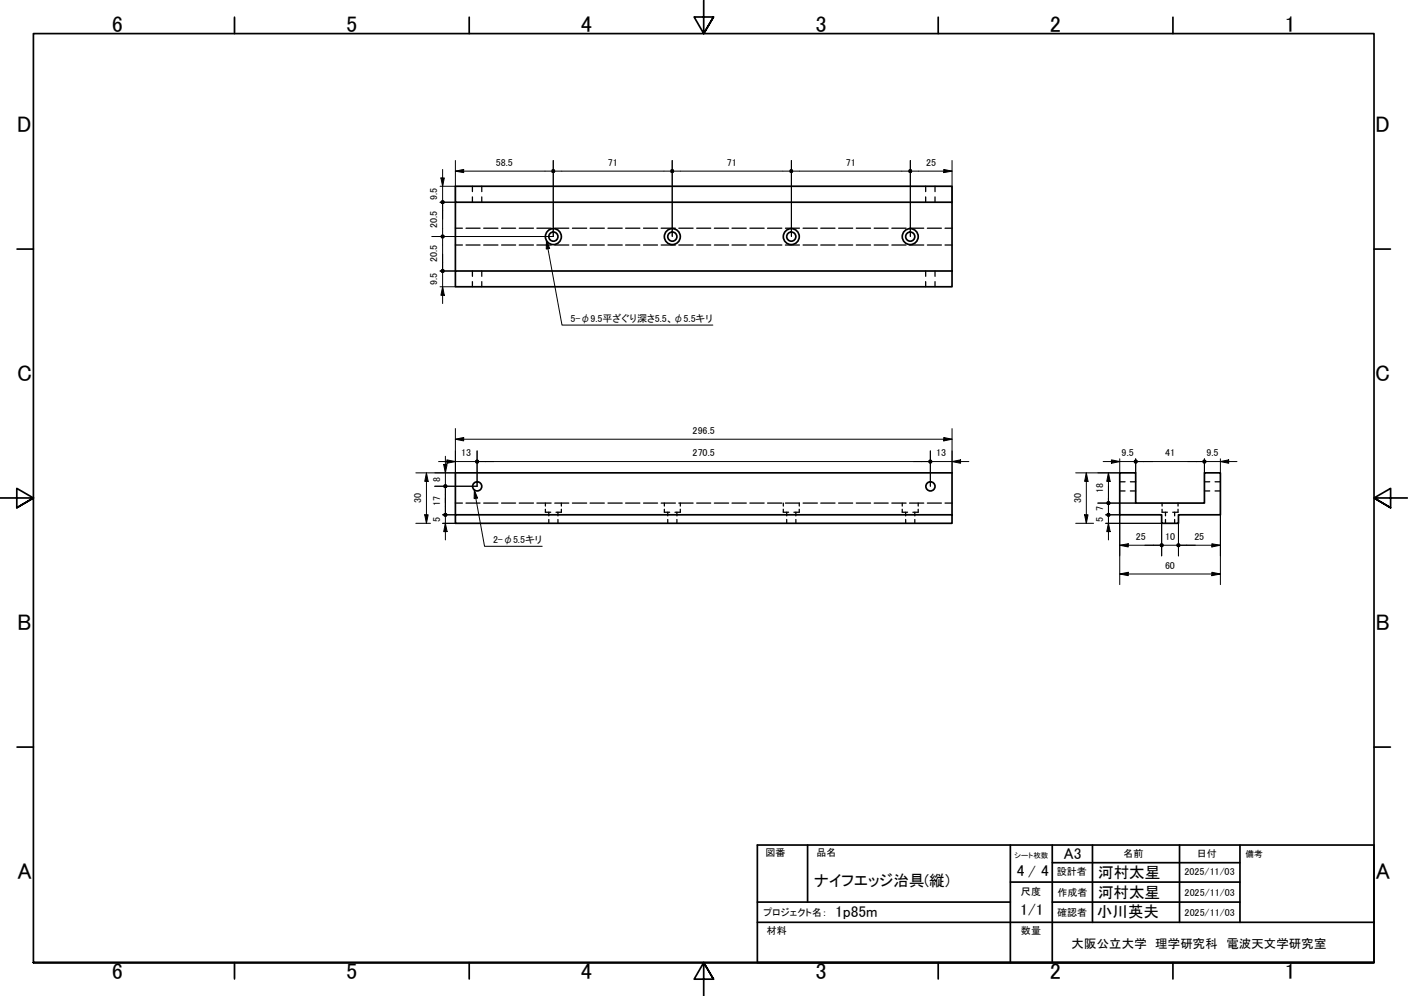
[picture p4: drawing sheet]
<svg xmlns="http://www.w3.org/2000/svg" width="420mm" height="297mm" viewBox="0 0 420 297" stroke-linecap="round" stroke-linejoin="round" font-family="sans-serif">
<g fill="none" stroke="#000" stroke-width=".51">
<path d="M135.9 60.3v20.5M284.1 60.3v-4.8h-148.2v4.8h148.2v20.5M135.9 80.8h148.2v4.7h-148.2zM135.9 153.5h148.2v2.6h-148.2zM135.9 153.5v-12.5h148.2v12.5M334.1 141h4.8v9h20.5v-9h4.8v12.5h-12.5v2.6h-5.1v-2.6h-12.5z"/>
<circle cx="165.1" cy="70.6" r="2.38"/>
<circle cx="165.1" cy="70.6" r="1.37"/>
<circle cx="200.6" cy="70.6" r="2.38"/>
<circle cx="200.6" cy="70.6" r="1.37"/>
<circle cx="236.1" cy="70.6" r="2.38"/>
<circle cx="236.1" cy="70.6" r="1.37"/>
<circle cx="271.6" cy="70.6" r="2.38"/>
<circle cx="271.6" cy="70.6" r="1.37"/>
<circle cx="142.4" cy="145.1" r="1.37"/>
<circle cx="277.7" cy="145.1" r="1.37"/>
</g>
<g fill="none" stroke="#000" stroke-width=".38">
<path d="M141 55.5v1.6M141 58.7v1.6M143.8 55.5v1.6M143.8 58.7v1.6M276.2 55.5v1.6M276.2 58.7v1.6M279 55.5v1.6M279 58.7v1.6M135.9 68.1h2.1M135.9 73.1h2.1M139.1 68.1h4.2M139.1 73.1h4.2"/>
<path d="M144.3 68.1h4.3M144.3 73.1h4.3M149.7 68.1h4.2M149.7 73.1h4.2M154.9 68.1h4.3M154.9 73.1h4.3M160.2 68.1h4.3M160.2 73.1h4.3M165.5 68.1h4.2M165.5 73.1h4.2M170.8 68.1h4.3M170.8 73.1h4.3"/>
<path d="M176.1 68.1h4.2M176.1 73.1h4.2M181.4 68.1h4.3M181.4 73.1h4.3M186.7 68.1h4.2M186.7 73.1h4.2M192 68.1h4.2M192 73.1h4.2M197.3 68.1h4.2M197.3 73.1h4.2M202.6 68.1h4.2M202.6 73.1h4.2"/>
<path d="M207.9 68.1h4.2M207.9 73.1h4.2M213.2 68.1h4.2M213.2 73.1h4.2M218.4 68.1h4.3M218.4 73.1h4.3M223.8 68.1h4.2M223.8 73.1h4.2M229 68.1h4.3M229 73.1h4.3M234.4 68.1h4.2M234.4 73.1h4.2"/>
<path d="M239.6 68.1h4.3M239.6 73.1h4.3M244.9 68.1h4.3M244.9 73.1h4.3M250.3 68.1h4.1M250.3 73.1h4.1M255.5 68.1h4.3M255.5 73.1h4.3M260.9 68.1h4.1M260.9 73.1h4.1M266.1 68.1h4.3M266.1 73.1h4.3"/>
<path d="M271.4 68.1h4.3M271.4 73.1h4.3M276.7 68.1h4.2M276.7 73.1h4.2M282 68.1h2.1M282 73.1h2.1M141 80.8v1.6M141 84v1.5M143.8 80.8v1.6M143.8 84v1.5M276.2 80.8v1.6M276.2 84v1.5"/>
<path d="M279 80.8v1.6M279 84v1.5M135.9 150h2.1M139.1 150h4.2M144.3 150h4.3M149.7 150h4.2M154.9 150h4.3M160.2 150h4.3M162.8 151.9v.9h1.5M162.8 150v.9M163.8 152.8v1M163.8 154.9v1.2"/>
<path d="M165.5 150h4.2M166.5 152.8v1M166.5 154.9v1.2M167.5 151.9v.9h-1.6M167.5 150v.9M170.8 150h4.3M176.1 150h4.2M181.4 150h4.3M186.7 150h4.2M192 150h4.2M197.3 150h4.2M198.2 151.9v.9h1.6"/>
<path d="M198.2 150v.9M199.3 152.8v1M199.3 154.9v1.2M202 152.8v1M202 154.9v1.2M202.6 150h4.2M203 151.9v.9h-1.6M203 150v.9M207.9 150h4.2M213.2 150h4.2M218.4 150h4.3M223.8 150h4.2"/>
<path d="M229 150h4.3M233.7 151.9v.9h1.6M233.7 150v.9M234.4 150h4.2M234.8 152.8v1M234.8 154.9v1.2M237.5 152.8v1M237.5 154.9v1.2M238.5 151.9v.9h-1.6M238.5 150v.9M239.6 150h4.3M244.9 150h4.3"/>
<path d="M250.3 150h4.1M255.5 150h4.3M260.9 150h4.1M266.1 150h4.3M269.2 151.9v.9h1.6M269.2 150v.9M270.3 152.8v1M270.3 154.9v1.2M271.4 150h4.3M273 152.8v1M273 154.9v1.2M274 151.9v.9h-1.6"/>
<path d="M274 150v.9M276.7 150h4.2M282 150h2.1M334.1 143.7h1.6M334.1 146.4h1.6M337.3 143.7h1.6M337.3 146.4h1.6M346.8 151.9v.9h1.6M346.8 150v.9M347.8 152.8v1M347.8 154.9v1.2M350.5 152.8v1"/>
<path d="M350.5 154.9v1.2M351.5 151.9v.9h-1.6M351.5 150v.9M359.4 143.7h1.6M359.4 146.4h1.6M362.6 143.7h1.6M362.6 146.4h1.6"/>
</g>
<!-- layer: Sketch Geometry(ogawalab) -->
<g fill="none" stroke="#000" stroke-width=".51">
<path d="M70 5.1v4.9M140 5.1v4.9M210 0v10l-2.9-4.9h5.8l-2.9 4.9 2.9-4.9M280 5.1v4.9M350 5.1v4.9M5.1 74.3h4.9M410 74.3h4.9M0 148.5h10l-5-2.8v5.7l5-2.9-5 2.9M420 148.5h-10l5-2.8v5.7l-5-2.9 5 2.9M5.1 222.8h4.9M410 222.8h4.9M226 252h184v35.1h-184z"/>
<path d="M241 252v17M301.5 252v35.1M314 257.3h56M314 252v35.1M326 252v23.1M352 252v23.1M370 252v23.1M226 269h75.5M226 275.1h184M301.5 263.1h68.5M314 269h56M10 287.1v-277.1h400v277.1h-400h400"/>
<path d="M70 287.1v4.9M140 287.1v4.9M212.9 292l-2.9-4.9 2.9 4.9h-5.8l2.9-4.9v9.9M280 287.1v4.9M350 287.1v4.9"/>
</g>
<g fill="none" stroke="#000" stroke-width=".3">
<path d="M131.3 55.5h4.6M131.6 53.1h1l-.5 2.4zM132.1 50.5v9.8M135.9 51l2.5-.5v1zM135.9 47.9v12.4h-4.6M135.9 51h28.6M165.1 47.9v22.6h-36.2M165.7 51h34.3M200.6 47.9v22.6M201.2 51h34.3M236.2 47.9v22.6M236.7 51h34.3"/>
<path d="M271.7 47.9v22.6M272.2 51h11.9M281.6 50.5l2.5 .5-2.5 .5zM284.1 47.9v12.4M132.1 60.9v9M132.1 71.2v9M131.3 85.5h4.6M131.3 80.8h4.6M132.1 85.5l.5 2.6h-1zM132.1 80.8v9.7M130.9 137.7h11.5M132.4 138.5h1l-.5 2.5z"/>
<path d="M132.9 136.1v8.9M133.3 137.1l2.6 .6-2.6 .5zM135.9 131l2.5-.5v1zM135.9 127.8v13.2h-11.8M135.9 131h148.2M142.4 134.5v10.5h-12.7M143 137.7h134M277.6 137.7h11.5M277.6 134.5v10.5M281.6 130.5l2.5 .5-2.5 .5zM284.1 137.7l2.5-.6v1.1zM284.1 127.8v13.2"/>
<path d="M329.2 137.7h9.7M331.7 137.1l2.4 .6-2.4 .5zM334.1 136.8v4.2h-13.1M338.9 136.8v4.2M339.5 137.7h19.3M359.4 137.7h9.7M359.4 136.8v4.2M364.2 137.7l2.4-.6v1.1zM364.2 136.8v4.2M124.1 156.1h4.4M126.7 153.5h1.1l-.5 2.6zM127.3 141l.5 2.6h-1.1z"/>
<path d="M127.3 141v15.1M132.1 156.1h3.8M132.1 153.5h3.8M132.9 156.1l.5 2.4h-1zM132.9 145.7v7.2M132.9 153.5v7.5M321 156.1h5.3M323.7 153.5h1l-.5 2.6zM324.2 141l.5 2.6h-1zM324.2 141v15.1M327.6 150h11.3M329.9 156.1h16.7v9.7"/>
<path d="M329.9 153.5h4.2v20.9M330.8 156.1l.5 2.4h-1zM330.8 141l.5 2.6h-1zM330.8 141v20M351.7 156.1v9.7M364.2 153.5v20.9M334.1 162.6l2.6-.4v.9zM334.1 171.2l2.6-.5v1zM334.1 162.6h11.9M334.1 171.2h30.1M346.6 162.6h5.1M352.3 162.6h11.9"/>
<path d="M361.6 162.2l2.6 .4-2.6 .5zM361.6 170.7l2.6 .5-2.6 .5z"/>
</g>
<g fill="#000">
<path d="M131.6 53.1h1l-.5 2.4zM135.9 51l2.5-.5v1zM281.6 50.5l2.5 .5-2.5 .5zM132.1 85.5l.5 2.6h-1zM132.4 138.5h1l-.5 2.5zM133.3 137.1l2.6 .6-2.6 .5zM135.9 131l2.5-.5v1zM281.6 130.5l2.5 .5-2.5 .5zM284.1 137.7l2.5-.6v1.1zM331.7 137.1l2.4 .6-2.4 .5zM364.2 137.7l2.4-.6v1.1zM126.7 153.5h1.1l-.5 2.6z"/>
<path d="M127.3 141l.5 2.6h-1.1zM132.9 156.1l.5 2.4h-1zM323.7 153.5h1l-.5 2.6zM324.2 141l.5 2.6h-1zM330.8 156.1l.5 2.4h-1zM330.8 141l.5 2.6h-1zM334.1 162.6l2.6-.4v.9zM334.1 171.2l2.6-.5v1zM361.6 162.2l2.6 .4-2.6 .5zM361.6 170.7l2.6 .5-2.6 .5z"/>
<path d="M164.7 50.6l.4-.2 .4 .2 .2 .4-.2 .5h-.8z" fill-rule="evenodd"/>
<path d="M200.2 50.6l.4-.2 .4 .2 .2 .4-.2 .5h-.8z" fill-rule="evenodd"/>
<path d="M235.7 50.6l.5-.2 .3 .2 .2 .4-.2 .5h-.8l-.2-.5z" fill-rule="evenodd"/>
<circle cx="165.1" cy="51" r=".63"/>
<circle cx="200.6" cy="51" r=".63"/>
<circle cx="236.1" cy="51" r=".62"/>
<circle cx="271.6" cy="51" r=".62"/>
<circle cx="132.1" cy="60.3" r=".63"/>
<circle cx="132.1" cy="70.5" r=".63"/>
<circle cx="132.1" cy="80.8" r=".63"/>
<circle cx="142.4" cy="137.7" r=".63"/>
<circle cx="277.6" cy="137.7" r=".63"/>
<circle cx="338.9" cy="137.7" r=".63"/>
<circle cx="359.4" cy="137.7" r=".63"/>
<circle cx="132.9" cy="145" r=".63"/>
<circle cx="132.9" cy="153.5" r=".63"/>
<circle cx="330.8" cy="153.5" r=".63"/>
<circle cx="330.8" cy="150" r=".63"/>
<circle cx="346.7" cy="162.7" r=".62"/>
<circle cx="351.7" cy="162.6" r=".63"/>
</g>
<path d="M163.1 71.7l.9 2.4-1 .2zM163.1 71.7l4.6 25.3h45M141.5 146.2l1 2.3-1 .2zM141.5 146.2l3.1 16.7h17.2" fill="none" stroke="#000" stroke-width=".3"/>
<path d="M163.1 71.7l.9 2.4-1 .2zM141.5 146.2l1 2.3-1 .2z" fill="#000"/>
<g font-size="6.7">
<text x="33.3" y="9.6">6</text>
<text x="103.3" y="9.6">5</text>
<text x="173.3" y="9.6">4</text>
<text x="243.3" y="9.6">3</text>
<text x="313.3" y="9.6">2</text>
<text x="383.3" y="9.6">1</text>
<text x="5.1" y="39.4">D</text>
<text x="410.5" y="39.4">D</text>
<text x="5.1" y="113.7">C</text>
<text x="410.4" y="113.7">C</text>
<text x="5.2" y="187.9">B</text>
<text x="410.5" y="187.9">B</text>
<text x="5.2" y="262.2">A</text>
<text x="410.5" y="262.2">A</text>
<text x="33.3" y="292">6</text>
<text x="103.3" y="292">5</text>
<text x="173.3" y="292">4</text>
<text x="243.3" y="292">3</text>
<text x="313.3" y="292">2</text>
<text x="383.3" y="292">1</text>
</g>
<g font-size="4.6">
<text x="317.5" y="256.1">A3</text>
<text x="303.4" y="261.3">4 / 4</text>
<text x="327.7" y="261.7">河村太星</text>
<text x="243" y="264.2">ナイフエッジ治具(縦)</text>
<text x="327.7" y="267.8">河村太星</text>
<text x="249.2" y="273.4">1p85m</text>
<text x="304.4" y="272.9">1/1</text>
<text x="327.3" y="273.6">小川英夫</text>
</g>
<text font-size="3.7" x="319.8" y="282.8">大阪公立大学 理学研究科 電波天文学研究室</text>
<g font-size="3">
<text x="148" y="49.5">58.5</text>
<text x="181.4" y="49.5">71</text>
<text x="216.9" y="49.5">71</text>
<text x="252.4" y="49.5">71</text>
<text x="276.4" y="49.5">25</text>
<text x="130.5" y="59.7" transform="rotate(-90 130.5 59.7)">9.5</text>
<text x="130.5" y="68" transform="rotate(-90 130.5 68)">20.5</text>
<text x="130.5" y="78.2" transform="rotate(-90 130.5 78.2)">20.5</text>
<text x="130.5" y="85" transform="rotate(-90 130.5 85)">9.5</text>
<text x="170.2" y="96">5-φ9.5平ざぐり深さ5.5、φ5.5キリ</text>
<text x="206.7" y="129.4">296.5</text>
<text x="137.6" y="136.1">13</text>
<text x="206.7" y="136.1">270.5</text>
<text x="279.4" y="136.1">13</text>
<text x="334.7" y="136.1">9.5</text>
<text x="347.7" y="136.1">41</text>
<text x="360" y="136.1">9.5</text>
<text x="131.3" y="143.7" transform="rotate(-90 131.3 143.7)">8</text>
<text x="329.2" y="147.1" transform="rotate(-90 329.2 147.1)">18</text>
<text x="125.7" y="150" transform="rotate(-90 125.7 150)">30</text>
<text x="131.3" y="155.6" transform="rotate(-90 131.3 155.6)">5</text>
<text x="131.3" y="150.8" transform="rotate(-90 131.3 150.8)">17</text>
<text x="322.6" y="150" transform="rotate(-90 322.6 150)">30</text>
<text x="329.2" y="155.6" transform="rotate(-90 329.2 155.6)">5</text>
<text x="329.2" y="152.5" transform="rotate(-90 329.2 152.5)">7</text>
<text x="147.1" y="162">2-φ5.5キリ</text>
<text x="338.9" y="161">25</text>
<text x="347.7" y="161.1">10</text>
<text x="356.4" y="161">25</text>
<text x="347.7" y="169.6">60</text>
<text x="228.4" y="255.3">図番</text>
<text x="243.6" y="255.3">品名</text>
<text x="335.2" y="255.7">名前</text>
<text x="357.1" y="255.6">日付</text>
<text x="315.4" y="261">設計者</text>
<text x="353.5" y="261.1">2025/11/03</text>
<text x="304.7" y="266.8">尺度</text>
<text x="315.5" y="267.1">作成者</text>
<text x="353.5" y="267.2">2025/11/03</text>
<text x="227.8" y="273.2">プロジェクト名：</text>
<text x="315.5" y="273.1">確認者</text>
<text x="353.5" y="273.1">2025/11/03</text>
<text x="228.9" y="278.6">材料</text>
<text x="304.7" y="278.6">数量</text>
</g>
<text font-size="2.6" x="371.7" y="255.5">備考</text>
<text font-size="2.2" x="302.7" y="255.8">シート枚数</text>
</svg>
